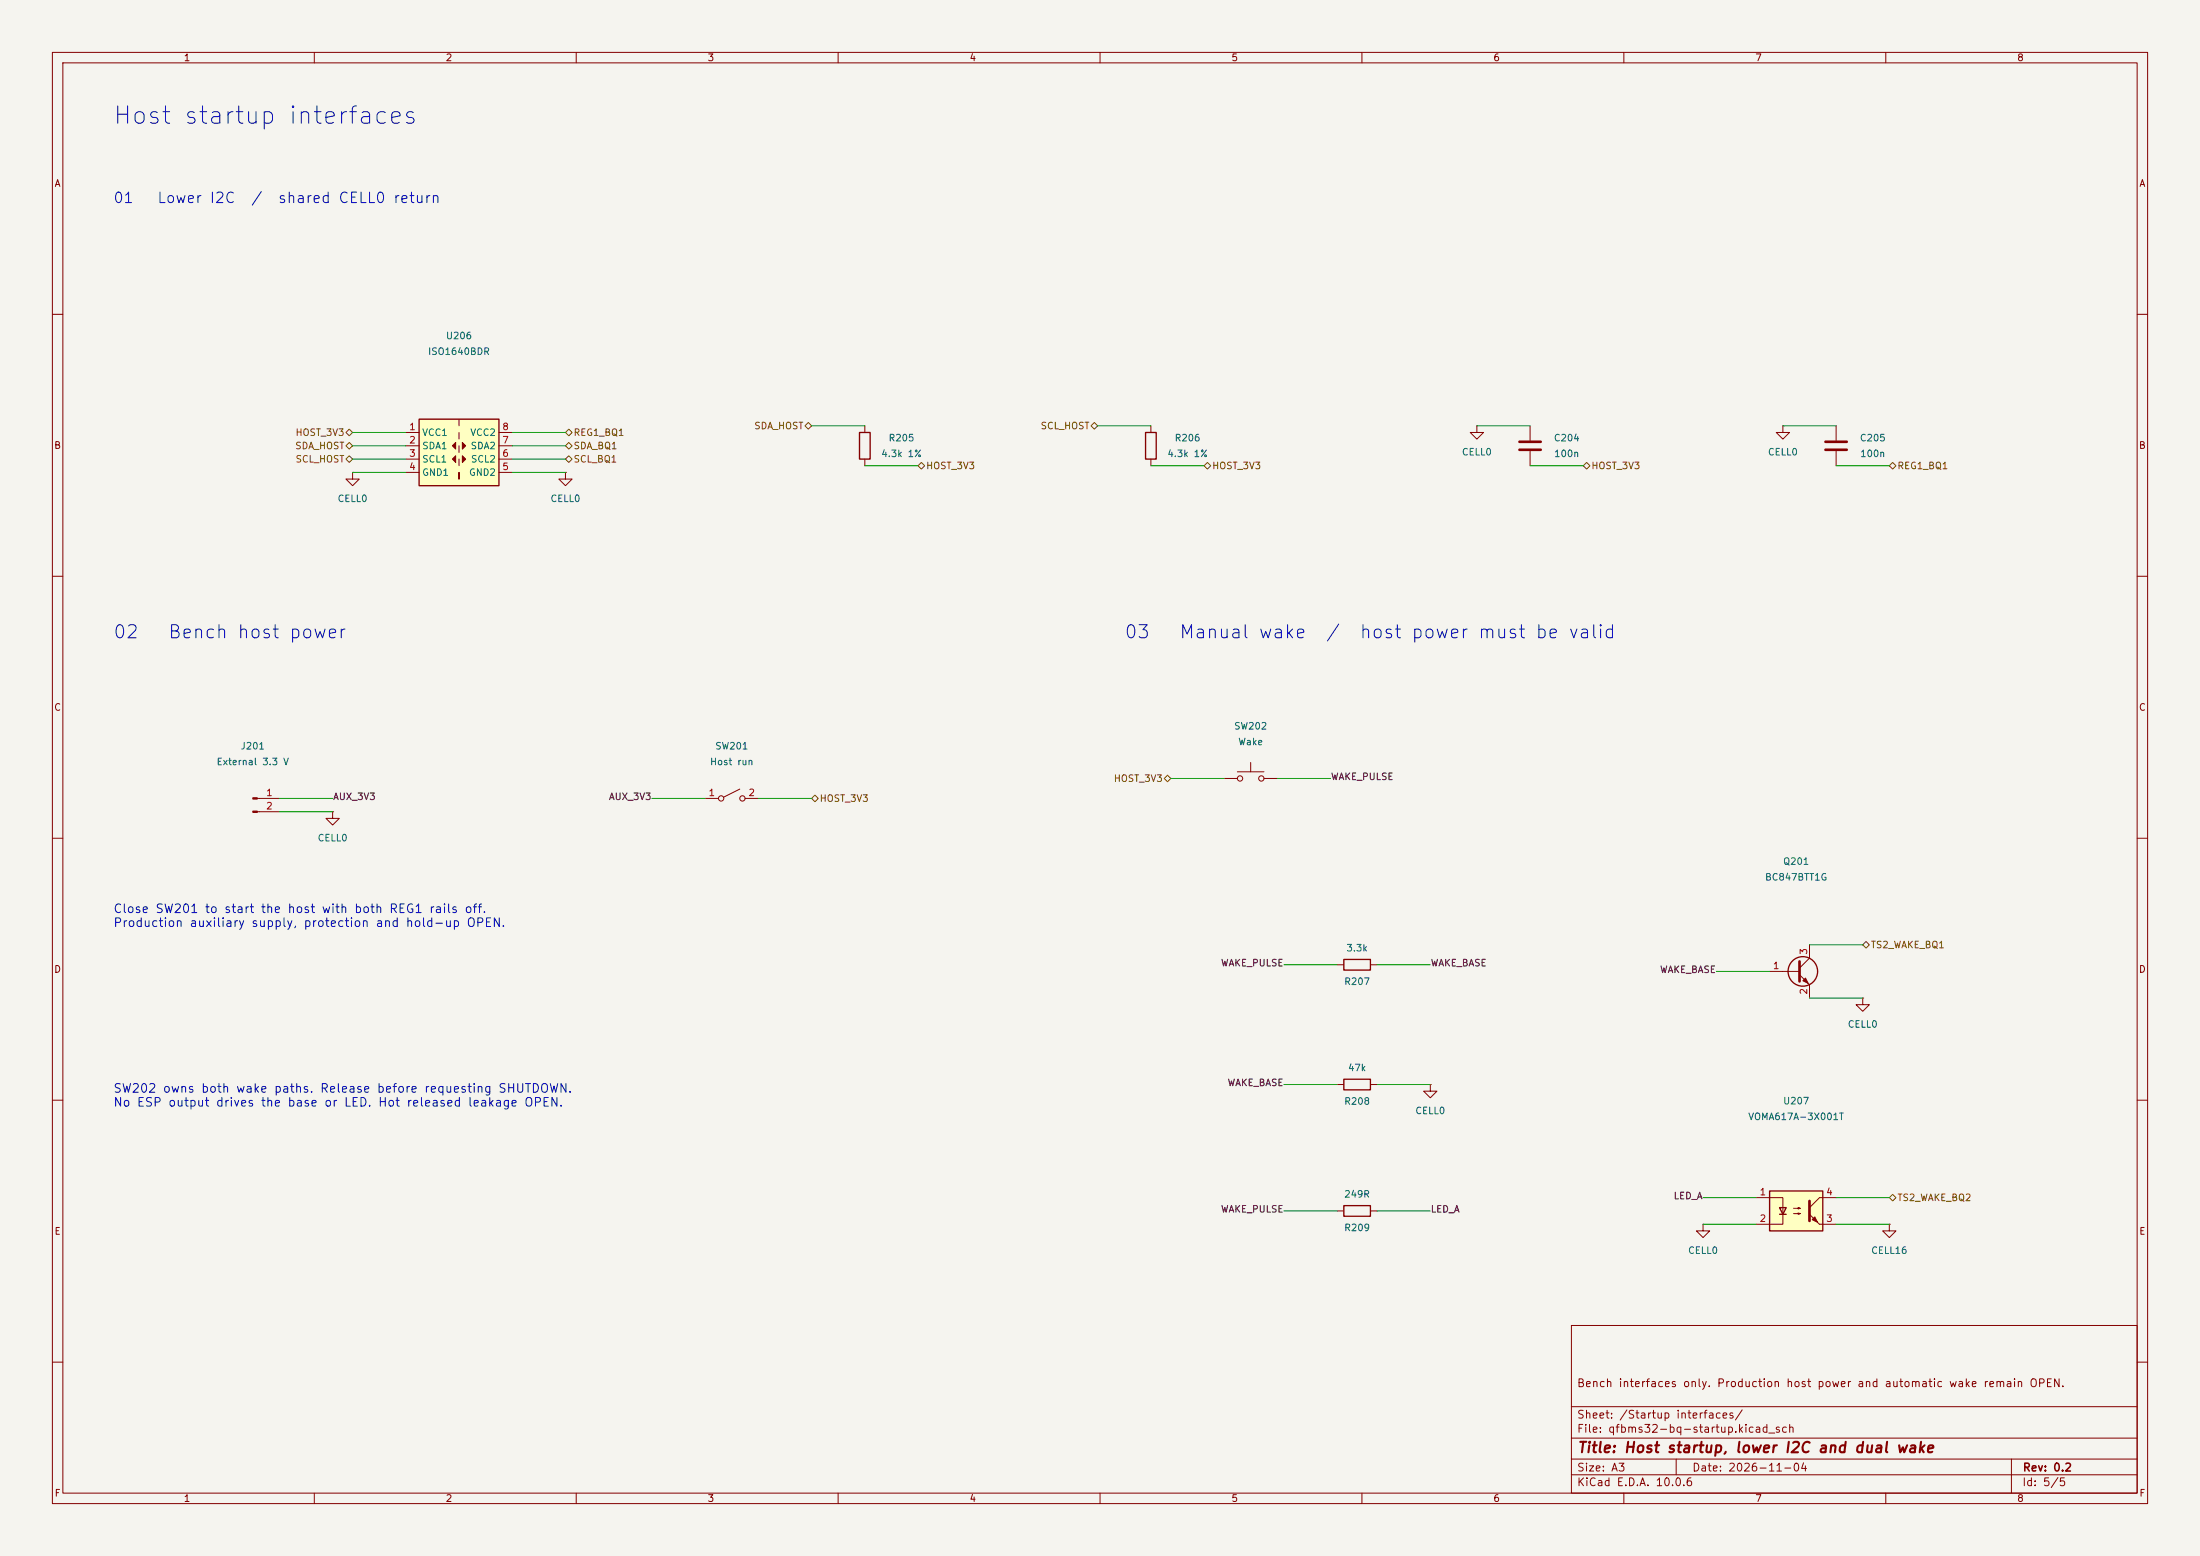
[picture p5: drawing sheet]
<svg xmlns="http://www.w3.org/2000/svg" width="420mm" height="297mm" viewBox="0 0 420 297" stroke-linecap="round" stroke-linejoin="round" font-family="sans-serif">
<path d="M0 0h420v297h-420z" fill="#f5f4ef" stroke="#f5f4ef" stroke-width=".19"/>
<g fill="none" stroke="#840000" stroke-width=".19">
<path d="M10 10h400v277h-400zM12 12h396v273h-396zM60 10v2M110 10v2M160 10v2M210 10v2M260 10v2M310 10v2M360 10v2M10 60h2M408 60h2M67.3 90.2v1.2h1.3l-1.3 1.3-1.3-1.3h1.3"/>
<path d="M67.3 90.2h.1M107.9 90.2v1.2h1.3l-1.3 1.3-1.2-1.3h1.2M107.9 90.2h.1M165.1 81.3v1.3M165.1 87.6v1.3M219.7 81.3v1.3M219.7 87.6v1.3M281.9 81.3v1.3h1.3l-1.3 1.2-1.2-1.2h1.2M281.9 81.3h.1M292.1 81.3v2.8M292.1 86.1v2.8M340.4 81.3v1.3h1.2l-1.2 1.2-1.3-1.2h1.3"/>
<path d="M340.4 81.3h.1M350.5 81.3v2.8M350.5 86.1v2.8M10 110h2M408 110h2M10 160h2M63.5 154.9v1.3h1.3l-1.3 1.3-1.3-1.3h1.3M63.5 154.9h.1M134.6 152.4h2.6M141.2 150.6l-3 1.5M142.2 152.4h2.6M233.7 148.6h2.5"/>
<path d="M236.2 147.3h5.1M238.8 145.5v1.8M241.3 148.6h2.5M408 160h2M10 210h2M255.3 207h1.2M261.6 207h1.3M408 210h2M360.7 233.7v1.2h1.2l-1.2 1.3-1.3-1.3h1.3M360.7 233.7h.1M300 253h108v32h-108zM10 260h2"/>
<path d="M300 278.5h108M300 274.5h108M300 268.5h108M320 278.5v3M384 278.5v6.5M408 260h2M60 285v2M110 285v2M160 285v2M210 285v2M260 285v2M300 281.5h108"/>
<path d="M310 285v2M360 285v2"/>
<circle cx="137.7" cy="152.4" r=".51"/>
<circle cx="141.7" cy="152.4" r=".51"/>
<circle cx="236.7" cy="148.6" r=".51"/>
<circle cx="240.8" cy="148.6" r=".51"/>
</g>
<path d="M164.1 82.6h2v5h-2zM218.7 82.6h2v5h-2zM256.5 206h5.1v2h-5.1z" fill="none" stroke="#840000" stroke-width=".25"/>
<path d="M290.1 84.3h4M290.1 85.9h4M348.5 84.3h4.1M348.5 85.9h4.1" fill="none" stroke="#840000" stroke-width=".51"/>
<path d="M80 80h15.2v12.7h-15.2z" fill="#ffffc2"/>
<g fill="none" stroke="#840000" stroke-width=".25">
<path d="M80 80h15.2v12.7h-15.2zM256.5 183.1h5.1v2.1h-5.1zM256.5 230.1h5.1v2.1h-5.1z"/>
<circle cx="344.2" cy="185.4" r="2.82"/>
</g>
<g fill="#840000" stroke="#840000" stroke-width=".19">
<path d="M86.4 85.1l.6-.6v1.2z"/>
<path d="M88.3 84.5l.6 .6-.6 .6z"/>
<path d="M88.3 87l.6 .6-.6 .7z"/>
<path d="M86.4 87.6l.6-.6v1.3z"/>
<path d="M48.3 152.3h.8v.2h-.8z"/>
<path d="M48.3 154.8h.8v.3h-.8z"/>
<path d="M344.2 187.2l.5-.5 .5 1z"/>
</g>
<g fill="none" stroke="#840000" stroke-width=".19">
<path d="M77.5 82.6h2.5M77.5 85.1h2.5M77.5 87.6h2.5M77.5 90.2h2.5M87.6 90.2v1.2zM87.6 80v1.3M87.6 82.6v1.2M87.6 85.1v1.3M87.6 87.6v1.3M95.2 82.6h2.6M95.2 85.1h2.6M95.2 87.6h2.6"/>
<path d="M95.2 90.2h2.6M49.1 152.4h4.2M49.1 154.9h4.2M255.3 184.2h1.2M261.6 184.2h1.3M337.8 185.4h5.7M343.5 186.1l1.9 1.9v2.5M345.4 180.3v2.6l-1.9 1.9M355.6 190.5v1.3h1.3l-1.3 1.2-1.3-1.2h1.3M355.6 190.5h.1M273 207v1.3h1.3l-1.3 1.3-1.2-1.3h1.2M273 207h.1"/>
<path d="M255.3 231.1h1.2M261.6 231.1h1.3M325.1 233.7v1.2h1.3l-1.3 1.3-1.3-1.3h1.3M325.1 233.7h.1"/>
</g>
<path d="M343.5 183.5v3.8" fill="none" stroke="#840000" stroke-width=".51"/>
<path d="M337.8 227.3h10.2v7.6h-10.2z" fill="#ffffc2"/>
<path d="M337.8 227.3h10.2v7.6h-10.2zM339.7 230.5h1.3l-.6 1.3zM339.7 231.8h1.3" fill="none" stroke="#840000" stroke-width=".25"/>
<path d="M335.3 228.6h5.1v5.1h-5.1M342.4 230.6h1.3l-.4 .2v-.3l.4 .1M342.4 231.6h1.3l-.4 .2v-.3l.4 .1M347.3 233.7h3.2M350.5 228.6h-3.2l-1.9 1.9" fill="none" stroke="#840000" stroke-width=".19"/>
<path d="M345.4 229.2v3.8" fill="none" stroke="#840000" stroke-width=".51"/>
<g fill="#840000" stroke="#840000" stroke-width=".19">
<path d="M345.9 232.8l.6-.5 .5 1z"/>
<path d="M345.4 231.8l1.9 1.9z"/>
</g>
<g fill="none" stroke="#725600" stroke-width=".19">
<path d="M66 85.1l.7-.6 .6 .6-.6 .6zM66 82.6l.7-.7 .6 .7-.6 .6zM66 87.6l.7-.6 .6 .6-.6 .7zM107.9 85.1l.7-.6 .6 .6-.6 .6zM107.9 87.6l.7-.6 .6 .6-.6 .7zM107.9 82.6l.7-.7 .6 .7-.6 .6zM153.7 81.3l.6-.7 .6 .7-.6 .6zM175.3 88.9l.6-.6 .6 .6-.6 .6zM208.3 81.3l.6-.7 .6 .7-.6 .6zM229.9 88.9l.6-.6 .6 .6-.6 .6zM302.3 88.9l.6-.6 .6 .6-.6 .6zM360.7 88.9l.6-.6 .6 .6-.6 .6z"/>
<path d="M154.9 152.4l.7-.6 .6 .6-.6 .6zM222.2 148.6l.7-.6 .6 .6-.6 .6zM355.6 180.3l.6-.6 .7 .6-.7 .7zM360.7 228.6l.6-.6 .6 .6-.6 .6z"/>
</g>
<g fill="none" stroke="#009600" stroke-width=".19">
<path d="M67.3 85.1h10.2M67.3 87.6h10.2M67.3 90.2h10.2M67.3 82.6h10.2M97.8 85.1h10.1M97.8 87.6h10.1M97.8 90.2h10.1M97.8 82.6h10.1M154.9 81.3h10.2M165.1 88.9h10.2M209.5 81.3h10.2M219.7 88.9h10.2"/>
<path d="M281.9 81.3h10.2M292.1 88.9h10.2M340.4 81.3h10.1M350.5 88.9h10.2M53.3 152.4h10.2M53.3 154.9h10.2M124.5 152.4h10.1M144.8 152.4h10.1M223.5 148.6h10.2M243.8 148.6h10.2M245.1 184.2h10.2M262.9 184.2h10.1"/>
<path d="M327.7 185.4h10.1M345.4 180.3h10.2M345.4 190.5h10.2M245.1 207h10.2M262.9 207h10.1M245.1 231.1h10.2M262.9 231.1h10.1M325.1 228.6h10.2M325.1 233.7h10.2M350.5 228.6h10.2M350.5 233.7h10.2"/>
</g>
<text font-size="3.3" fill="#0000c2" x="21.4" y="24.5">Host startup interfaces</text>
<g font-size="2.5" fill="#0000c2">
<text x="21.4" y="122.5">02</text>
<text x="31.9" y="122.5">Bench host power</text>
<text x="214.5" y="122.5">03</text>
<text x="225" y="122.5">Manual wake</text>
<text x="252.9" y="122.5">/</text>
<text x="259.4" y="122.5">host power must be valid</text>
</g>
<g font-size="2" fill="#0000c2">
<text x="21.5" y="39.3">01</text>
<text x="29.9" y="39.3">Lower I2C</text>
<text x="47.8" y="39.3">/</text>
<text x="52.9" y="39.3">shared CELL0 return</text>
</g>
<text font-size="2" fill="#840000" x="301" y="277.8">Title: Host startup, lower I2C and dual wake</text>
<g font-size="1.6" fill="#0000c2">
<text x="21.5" y="174.7">Close SW201 to start the host with both REG1 rails off.</text>
<text x="21.5" y="177.3">Production auxiliary supply, protection and hold-up OPEN.</text>
<text x="21.5" y="209">SW202 owns both wake paths. Release before requesting SHUTDOWN.</text>
<text x="21.5" y="211.6">No ESP output drives the base or LED. Hot released leakage OPEN.</text>
</g>
<g font-size="1.5" fill="#840000">
<text x="300.9" y="265.1">Bench interfaces only. Production host power and automatic wake remain OPEN.</text>
<text x="300.9" y="273.8">File: qfbms32-bq-startup.kicad_sch</text>
<text x="300.9" y="271.1">Sheet: /Startup interfaces/</text>
<text x="300.9" y="281.2">Size: A3</text>
<text x="322.9" y="281.2">Date: 2026-11-04</text>
<text x="386" y="281.2">Rev: 0.2</text>
<text x="300.9" y="284">KiCad E.D.A. 10.0.6</text>
<text x="385.9" y="284">Id: 5/5</text>
</g>
<g font-size="1.3" fill="#840000">
<text x="35" y="12">1</text>
<text x="85" y="12">2</text>
<text x="135" y="12">3</text>
<text x="185" y="12">4</text>
<text x="235" y="12">5</text>
<text x="285" y="12">6</text>
<text x="335" y="12">7</text>
<text x="385" y="12">8</text>
<text x="10.3" y="36">A</text>
<text x="408.3" y="36">A</text>
<text x="10.2" y="86">B</text>
<text x="408.2" y="86">B</text>
<text x="10.2" y="136">C</text>
<text x="408.2" y="136">C</text>
<text x="10.2" y="186">D</text>
<text x="408.2" y="186">D</text>
<text x="10.3" y="236">E</text>
<text x="408.3" y="236">E</text>
<text x="10.3" y="286">F</text>
<text x="35" y="287">1</text>
<text x="85" y="287">2</text>
<text x="135" y="287">3</text>
<text x="185" y="287">4</text>
<text x="235" y="287">5</text>
<text x="285" y="287">6</text>
<text x="335" y="287">7</text>
<text x="385" y="287">8</text>
<text x="408.3" y="286">F</text>
</g>
<g font-size="1.3" fill="#006464">
<text x="85" y="65.1">U206</text>
<text x="81.6" y="68.1">ISO1640BDR</text>
<text x="80.5" y="83.5">VCC1</text>
<text x="89.7" y="83.5">VCC2</text>
<text x="80.5" y="86.1">SDA1</text>
<text x="80.5" y="88.6">SCL1</text>
<text x="89.7" y="86.1">SDA2</text>
<text x="89.8" y="88.6">SCL2</text>
<text x="168.1" y="87.6">4.3k 1%</text>
<text x="169.5" y="84.6">R205</text>
<text x="222.7" y="87.6">4.3k 1%</text>
<text x="224.1" y="84.6">R206</text>
<text x="279" y="87.2">CELL0</text>
<text x="296.5" y="84.6">C204</text>
<text x="296.6" y="87.6">100n</text>
<text x="337.4" y="87.2">CELL0</text>
<text x="354.9" y="84.6">C205</text>
<text x="355" y="87.6">100n</text>
<text x="80.5" y="91.1">GND1</text>
<text x="89.4" y="91.1">GND2</text>
<text x="64.3" y="96.1">CELL0</text>
<text x="105" y="96.1">CELL0</text>
<text x="45.8" y="143.4">J201</text>
<text x="136.4" y="143.4">SW201</text>
<text x="235.5" y="139.6">SW202</text>
<text x="236.3" y="142.6">Wake</text>
<text x="41.2" y="146.4">External 3.3 V</text>
<text x="135.4" y="146.4">Host run</text>
<text x="60.5" y="160.9">CELL0</text>
<text x="340.3" y="165.4">Q201</text>
<text x="336.8" y="168.4">BC847BTT1G</text>
<text x="256.9" y="181.9">3.3k</text>
<text x="256.5" y="188.3">R207</text>
<text x="352.6" y="196.5">CELL0</text>
<text x="257.2" y="204.8">47k</text>
<text x="256.5" y="211.2">R208</text>
<text x="270.1" y="213">CELL0</text>
<text x="333.6" y="214.1">VOMA617A-3X001T</text>
<text x="340.3" y="211.1">U207</text>
<text x="256.5" y="228.9">249R</text>
<text x="256.5" y="235.3">R209</text>
<text x="322.2" y="239.6">CELL0</text>
<text x="357.1" y="239.6">CELL16</text>
</g>
<g font-size="1.3" fill="#725600">
<text x="56.3" y="83.5">HOST_3V3</text>
<text x="109.4" y="83.5">REG1_BQ1</text>
<text x="143.9" y="82.2">SDA_HOST</text>
<text x="198.5" y="82.2">SCL_HOST</text>
<text x="56.2" y="86.1">SDA_HOST</text>
<text x="56.3" y="88.6">SCL_HOST</text>
<text x="109.4" y="86.1">SDA_BQ1</text>
<text x="109.4" y="88.6">SCL_BQ1</text>
<text x="176.7" y="89.9">HOST_3V3</text>
<text x="231.3" y="89.9">HOST_3V3</text>
<text x="303.7" y="89.9">HOST_3V3</text>
<text x="362.1" y="89.9">REG1_BQ1</text>
<text x="212.5" y="149.6">HOST_3V3</text>
<text x="156.4" y="153.4">HOST_3V3</text>
<text x="357" y="181.3">TS2_WAKE_BQ1</text>
<text x="362.1" y="229.6">TS2_WAKE_BQ2</text>
</g>
<g font-size="1.3" fill="#a90000">
<text x="78" y="82.4">1</text>
<text x="95.8" y="82.4">8</text>
<text x="78" y="85">2</text>
<text x="78" y="87.5">3</text>
<text x="95.8" y="87.5">6</text>
<text x="95.8" y="85">7</text>
<text x="78" y="90">4</text>
<text x="95.8" y="90">5</text>
<text x="50.7" y="152.3">1</text>
<text x="50.7" y="154.8">2</text>
<text x="135.2" y="152.3">1</text>
<text x="142.8" y="152.3">2</text>
<text x="338.4" y="185.3">1</text>
<text x="345.3" y="182.3" transform="rotate(-90 345.3 182.3)">3</text>
<text x="345.3" y="190" transform="rotate(-90 345.3 190)">2</text>
<text x="335.8" y="228.5">1</text>
<text x="335.8" y="233.5">2</text>
<text x="348.5" y="233.5">3</text>
<text x="348.5" y="228.5">4</text>
</g>
<g font-size="1.3" fill="#0f0f0f">
<text x="254" y="149.2">WAKE_PULSE</text>
<text x="63.5" y="153">AUX_3V3</text>
<text x="116.1" y="153">AUX_3V3</text>
<text x="233" y="184.8">WAKE_PULSE</text>
<text x="273" y="184.8">WAKE_BASE</text>
<text x="316.8" y="186">WAKE_BASE</text>
<text x="234.2" y="207.6">WAKE_BASE</text>
<text x="233" y="231.8">WAKE_PULSE</text>
<text x="273" y="231.8">LED_A</text>
<text x="319.4" y="229.2">LED_A</text>
</g>
</svg>
